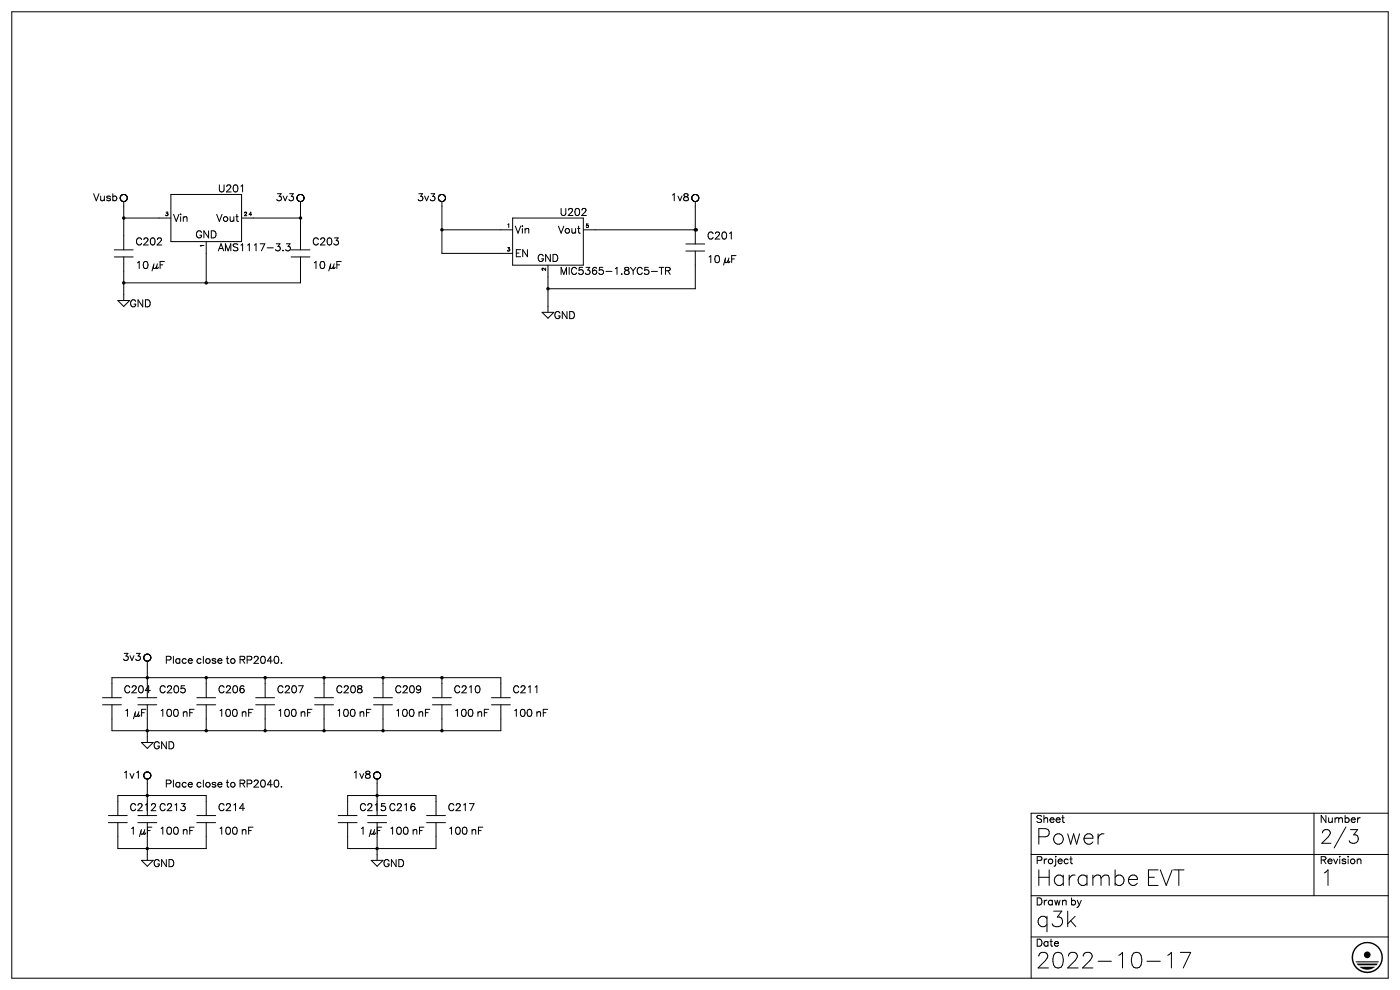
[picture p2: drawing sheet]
<svg xmlns="http://www.w3.org/2000/svg" width="297mm" height="210mm" viewBox="0 0 297 210" stroke-linecap="round" stroke-linejoin="round" font-family="sans-serif">
<g fill="none" stroke="#000" stroke-width=".21">
<path d="M2.5 2.5h292v205h-292zM24.2 53h4.1M24.2 54.5h4.1M25.7 42.6h.2M25.9 42.6v.1M25.9 42.7h.1M26 42.7h.1M26 41.3l-.3 .1M26 41.3h.1M26.1 42.7h.1M26.1 41.3h-.1M26.1 41.3h.1"/>
<path d="M26.2 42.7h.1M26.2 41.3h-.1M26.2 42.7v.1M26.2 41.3h.1M26.2 46.3h10.1M26.2 42.8v10.2M26.2 54.5v9.2M26.3 42.7l-.1 .1M26.3 41.3h.1M26.3 42.7h.1M26.4 42.7h-.1M26.4 41.3h.1"/>
<path d="M26.4 42.7h.1M26.5 42.7h-.1M26.5 41.3h.1M26.5 42.7h.1M26.5 41.3l.2 .1M26.6 42.7h-.1M26.6 42.6v.1M26.7 41.4h.1M26.8 41.4v.1M26.8 41.5h.1M26.8 41.5l.1 .1M26.9 41.6h.1"/>
<path d="M26.9 42.4l-.3 .2M26.9 42.4h.1M26.9 41.6v.1M26.9 42.3v.1M26.9 41.7h.1M27 42.3h-.1M27 41.7v.2M27 42.2v.1M27 42.1v.1M27 42.1h.1M27 41.9v.1M27 42v.1"/>
<path d="M27 42h.1M36.3 41.3h15v9.9h-15zM43.8 51.2v8.8M51.3 46.3h12.5M61.7 53h4.1M61.7 54.5h4.1M63.2 42.6h.2M63.3 41.4h-.1M63.4 42.6v.1M63.4 42.7h.1M63.5 42.7h.1M63.5 41.3l-.2 .1"/>
<path d="M63.5 41.3h.1M63.6 42.7h.1M63.6 41.3h-.1M63.6 41.3h.1M63.7 42.7h.1M63.7 41.3h-.1M63.7 42.7l.1 .1M63.7 41.3h.1M63.8 42.8v10.2M63.8 54.5v5.5h-37.6M63.8 42.7v.1M63.8 41.3h.1"/>
<path d="M63.8 42.7h.1M63.9 42.7h-.1M63.9 41.3h.1M63.9 42.7h.1M64 42.7h-.1M64 41.3h.1M64 42.7h.1M64 41.3l.3 .2M64.1 42.7h-.1M64.1 42.6v.1M64.3 42.6h-.2M64.3 42.5v.1"/>
<path d="M64.3 41.5h.1M64.3 41.5l.1 .1M64.4 41.6h.1M64.4 42.4l-.1 .1M64.4 42.4h.1M64.4 41.6v.1M64.4 42.3v.1M64.4 41.7h.1M64.5 42.3h-.1M64.5 41.7v.1M64.5 41.8h.1M64.5 42.2v.1"/>
<path d="M64.5 41.8v.1M64.5 42.1v.1M64.5 42.1h.1M64.5 41.9v.1M64.5 42v.1M64.5 42h.1M93.2 42.6h.1M93.3 42.6h.1M93.3 41.4h-.1M93.3 41.4h.1M93.4 42.6v.1M93.4 41.4h-.1"/>
<path d="M93.4 42.7h.1M93.4 41.3v.1M93.5 42.7h.1M93.5 41.3h-.1M93.5 41.3h.1M93.6 41.3h-.1M93.6 42.7h.1M93.6 41.3h.1M93.7 42.7v.1M93.7 41.3h-.1M93.7 42.8v11h15.1M93.7 48.7h15.1"/>
<path d="M93.7 41.3h.1M93.8 42.7l-.1 .1M93.8 41.3h.1M93.9 42.7h-.1M93.9 41.3h.1M93.9 42.7h.1M93.9 41.3h.2M94 42.7h-.1M94 42.7h.1M94.1 41.3h.1M94.1 41.3l.1 .1M94.2 41.4h.1"/>
<path d="M94.3 41.4v.1M94.3 41.5h.1M94.3 41.5l.1 .1M94.4 42.4l-.4 .3M94.4 41.6h.1M94.4 42.4h.1M94.4 41.6v.1M94.4 42.3v.1M94.4 41.7h.1M94.5 42.3h-.1M94.5 41.7v.1M94.5 41.8h.1"/>
<path d="M94.5 41.8v.1M94.5 42.1v.2M94.5 41.9v.1M94.5 42v.1M94.5 42h.1M108.8 46.3h14.9v9.9h-14.9zM116.3 56.2v10.1M123.7 48.7h23.8M141.7 57.4l.5 .8M142 56.8l.2 .2-.2 .4M145.5 51.7h4M145.5 53.2h4"/>
<path d="M147 42.6h.1M147 41.4h.1M147.1 42.6v.1M147.1 42.7h.1M147.2 42.7h.1M147.2 41.3l-.2 .1M147.2 41.3h.1M147.3 42.7h.1M147.3 41.3h-.1M147.4 42.7h.1M147.4 41.3h-.1M147.4 41.3h.1"/>
<path d="M147.5 42.7v.1M147.5 41.3h.1M147.5 41.3h-.1M147.5 42.8v8.9M147.5 53.2v8h-31.2M147.6 42.7l-.1 .1M147.6 41.3h.1M147.6 42.7h.1M147.7 41.3h.1M147.8 42.7h-.2M147.8 41.3h.1M147.8 42.7h.1"/>
<path d="M147.8 41.3l.1 .1M147.9 42.7h-.1M147.9 42.6v.1M147.9 42.6h.1M147.9 41.4h.1M148 42.6h-.1M148 41.4l.2 .3M148 42.6h.1M148 42.5v.1M148.1 42.5h-.1M148.1 42.5h.1M148.1 42.4v.1"/>
<path d="M148.1 42.4h.1M148.2 42.3l-.1 .1M148.2 41.7h.1M148.2 42.3h.1M148.2 41.7v.1M148.2 41.8h.1M148.2 42.2v.1M148.2 41.8v.1M148.2 42.1v.1M148.2 42.1h.1M148.2 41.9v.1M148.2 42v.1"/>
<path d="M148.2 42h.1M25 63.7h2.5l-1.3 1.3zM115 66.3h2.5l-1.2 1.2zM30.8 138.9h-.1M30.8 138.9h.1M30.9 138.8l-.1 .1M30.9 138.8h.1M31 138.8h-.1M31 138.8h.1M31.2 138.8h-.2M31.3 138.7v.1M31.3 138.7l-.1 .1"/>
<path d="M31.3 138.8h.1M31.4 138.8h.1M31.5 138.8h.1M31.6 138.8v.1M31.6 138.9h.1M31.7 138.9h.1M31.8 138.9v.1M31.8 139h.1M31.8 139l.1 .1M31.9 139.1h.1M31.9 139.9l-.3 .3M31.9 139.9h.1"/>
<path d="M31.9 139.1v.1M31.9 139.8v.1M31.9 139.2h.1M31.9 139.8h.1M32 139.2v.1M32 139.7l-.1 .1M32 139.3v.1M32 139.7h.1M32 139.4h.1M32 139.6v.1M32 139.4v.1M32 139.6h.1"/>
<path d="M32 139.5h.1M32 139.5v.1M21.8 148h3.9M21.8 149.5h3.9M23.8 148v-4.2h82.4v4.2M23.8 149.5v5.5h82.4v-5.5M29.2 148h4.1M29.2 149.5h4.1M30 157.5h2.5l-1.2 1.2zM30.7 140.1h.1M30.8 140.1h.1M30.8 140.1l.1 .1"/>
<path d="M30.9 140.2h.1M30.9 140.2h.2M31.1 140.2h.1M31.2 140.2h.1M31.3 140.2v7.8M31.3 152.5v5M31.3 140.2h.1M31.4 140.2h-.1M31.4 140.2h.1M31.5 140.2h-.1M31.5 140.2h.1M31.6 140.2h-.1"/>
<path d="M41.7 148h4M41.7 149.5h4M43.8 143.8v4.2M43.8 149.5v5.5M54.3 148h3.9M54.3 149.5h3.9M56.3 143.8v4.2M56.3 149.5v5.5M66.8 148h3.9M66.8 149.5h3.9M68.8 143.8v4.2M68.8 149.5v5.5"/>
<path d="M79.3 148h3.9M79.3 149.5h3.9M81.3 143.8v4.2M81.3 149.5v5.5M91.8 148h3.9M91.8 149.5h3.9M93.7 143.8v4.2M93.7 149.5v5.5M104.3 148h3.9M104.3 149.5h3.9M23 173h4M23 174.5h4"/>
<path d="M25 173v-4.2h18.8v4.2M25 174.5v5.5h18.8v-5.5M29.2 173h4.1M29.2 174.5h4.1M30.5 164.5h.1M30.5 164.5v.1M30.5 164.4v.1M30.5 164.6h.1M30.5 164.4h.1M30.5 164.6v.1M30.5 164.3v.1M30.5 164.7v.1"/>
<path d="M30.5 164.3h.1M30.5 164.8l.3 .3M30.6 164.2l-.1 .1M30.6 164.2h.1M30.6 164.1v.1M30.6 164.1h.1M30.7 164l-.1 .1M30.7 164h.1M30.7 163.9v.1M30.8 163.9h-.1M30.8 165.1h.1M30.8 163.9h.1"/>
<path d="M30.8 165.1l.1 .1M30.9 165.2h.1M30.9 163.8l-.1 .1M30.9 163.8h.1M31 165.2h.1M31 165.2h.2M31.1 163.8h-.2M31.1 163.8h.1M31.2 165.2l.1 .1M31.2 163.8h-.1M31.3 165.3v7.7M31.3 177.5v5"/>
<path d="M31.3 163.8h.1M31.3 163.8h-.1M31.3 165.2v.1M31.4 165.2h-.1M31.4 163.8h.1M31.4 165.2h.1M31.5 165.2h-.1M31.5 163.8h.1M31.6 163.8l.3 .3M31.6 165.2h-.1M31.6 165.1v.1M31.7 165.1h-.1"/>
<path d="M31.7 165.1h.1M31.8 165.1h-.1M31.8 165v.1M31.8 165h.1M31.9 164.9l-.1 .1M31.9 164.9h.1M31.9 164.1h.1M31.9 164.1v.1M31.9 164.8v.1M31.9 164.2h.1M31.9 164.2l.1 .1M32 164.8h-.1"/>
<path d="M32 164.7v.1M32 164.3h.1M32 164.3v.1M32 164.6v.1M32 164.6h.1M32 164.4h.1M32 164.4v.1M32 164.5v.1M32 164.5h.1M41.7 173h4M41.7 174.5h4M71.8 173h3.9"/>
<path d="M71.8 174.5h3.9M73.7 173v-4.2h18.8v4.2M73.7 174.5v5.5h18.8v-5.5M78 173h4M78 174.5h4M79.5 165.1l.1 .1M79.5 163.9h.1M79.6 163.9h-.1M79.6 163.9h.1M79.6 165.2h.1M79.6 163.8v.1M79.7 165.2h.1"/>
<path d="M79.7 163.8h-.1M79.7 163.8h.1M79.8 165.2h.1M79.8 163.8h-.1M79.9 165.2h.1M79.9 163.8h-.1M79.9 163.8h.1M80 165.2v.1M80 163.8h-.1M80 165.3v7.7M80 177.5v5M80 163.8h.1"/>
<path d="M80.1 165.2l-.1 .1M80.1 163.8h.1M80.1 165.2h.1M80.2 165.2h-.1M80.2 163.8h.1M80.3 165.2h-.1M80.3 163.8h.1M80.3 163.8l.1 .1M80.4 163.9h.1M80.4 163.9l.3 .3M80.4 165.1l-.1 .1M80.5 165.1h-.1"/>
<path d="M80.5 165.1h.1M80.5 165v.1M80.6 165h-.1M80.6 165h.1M80.6 164.9v.1M80.6 164.9h.1M80.7 164.9h-.1M80.7 164.8v.1M80.7 164.2h.1M80.7 164.2v.1M80.7 164.8h.1M80.7 164.7v.1"/>
<path d="M80.7 164.3h.1M80.7 164.3v.1M80.7 164.6v.1M80.7 164.6h.1M80.7 164.4h.1M80.7 164.4l.1 .1M80.7 164.5v.1M80.8 164.5h-.1M90.5 173h4M90.5 174.5h4M278.7 172.5v17.5M286.5 176h1.5l-.8 1.1"/>
<path d="M287.9 177.2a1 1 0 0 1-.2 1.5M294.5 172.5h-75.7v35M30 182.5h2.5l-1.2 1.3zM78.7 182.5h2.6l-1.3 1.3zM218.8 190h75.7M218.8 181.3h75.7M218.8 198.7h75.7M248 202.5l.5-.5v3.3M250.4 202h2.2l-1.6 3.3"/>
</g>
<g fill="#000">
<path d="M287.7 200.8a3.3 3.3 0 0 1 2.4-1v.3a3 3 0 0 0-2.7 4.3 3 3 0 0 0 5 .5 3 3 0 0 0-1.7-4.8h-.6v-.3a3.3 3.3 0 0 1 3.2 4.2 3.3 3.3 0 0 1-4.9 2 3.3 3.3 0 0 1-.7-5.2zM288.4 205.1h3.3a2.59 2.59 0 0 1-3.3 0zM287.8 204.4h4.5l-.3 .4h-3.9zM287.6 203.9h4.9l-.1 .2h-4.7z"/>
<circle cx="147.5" cy="48.7" r=".38"/>
<circle cx="290.1" cy="202.5" r=".71"/>
</g>
<g fill="none" stroke="#000" stroke-width=".75">
<path d="M26.2 46.2v.1M26.2 60h.1M43.8 60h.1M63.8 46.2v.1M93.7 48.7h.1M116.3 61.2h.1M31.3 143.7v.1M31.3 155h.1M43.8 143.7v.1M43.8 155h.1M56.3 143.7v.1M56.3 155h.1"/>
<path d="M68.8 143.7v.1M68.8 155h.1M81.3 143.7v.1M81.3 155h.1M93.7 143.7v.1M93.7 155h.1M31.3 168.7v.1M31.3 180h.1M80 168.7v.1M80 180h.1"/>
</g>
<g font-size="5.3">
<text x="219.8" y="179.1">Power</text>
<text x="219.8" y="187.9">Harambe EVT</text>
<text x="280" y="187.9">1</text>
<text x="219.8" y="196.6">q3k</text>
<text x="219.8" y="205.4">2022-10-17</text>
</g>
<text font-size="4.6" x="280" y="178.9">2/3</text>
<g font-size="2.4">
<text x="46.2" y="40.7">U201</text>
<text x="19.5" y="42.6">Vusb</text>
<text x="36.7" y="47">Vin</text>
<text x="45.8" y="47">Vout</text>
<text x="58.6" y="42.6">3v3</text>
<text x="88.6" y="42.6">3v3</text>
<text x="118.7" y="45.8">U202</text>
<text x="142.4" y="42.6">1v8</text>
<text x="28.8" y="52">C202</text>
<text x="41.1" y="50.5">GND</text>
<text x="46.2" y="53.3">AMS1117-3.3</text>
<text x="66.2" y="52">C203</text>
<text x="109.2" y="49.5">Vin</text>
<text x="118.3" y="49.5">Vout</text>
<text x="150" y="50.8">C201</text>
<text x="28.8" y="57">10 µF</text>
<text x="66.2" y="57">10 µF</text>
<text x="109.2" y="54.5">EN</text>
<text x="113.6" y="55.5">GND</text>
<text x="118.7" y="58.2">MIC5365-1.8YC5-TR</text>
<text x="150" y="55.7">10 µF</text>
<text x="27.5" y="65.1">GND</text>
<text x="117.5" y="67.6">GND</text>
<text x="26.1" y="140.1">3v3</text>
<text x="35" y="140.8">Place close to RP2040.</text>
<text x="26.2" y="147">C204</text>
<text x="33.7" y="147">C205</text>
<text x="46.2" y="147">C206</text>
<text x="58.7" y="147">C207</text>
<text x="71.3" y="147">C208</text>
<text x="83.8" y="147">C209</text>
<text x="96.3" y="147">C210</text>
<text x="108.8" y="147">C211</text>
<text x="26.2" y="152">1 µF</text>
<text x="33.7" y="152">100 nF</text>
<text x="46.2" y="152">100 nF</text>
<text x="58.7" y="152">100 nF</text>
<text x="71.3" y="152">100 nF</text>
<text x="83.8" y="152">100 nF</text>
<text x="96.3" y="152">100 nF</text>
<text x="108.8" y="152">100 nF</text>
<text x="32.5" y="158.9">GND</text>
<text x="26.1" y="165.1">1v1</text>
<text x="35" y="167">Place close to RP2040.</text>
<text x="74.9" y="165.1">1v8</text>
<text x="27.5" y="172">C212 C213</text>
<text x="46.2" y="172">C214</text>
<text x="76.3" y="172">C215 C216</text>
<text x="95" y="172">C217</text>
<text x="27.5" y="177">1 µF 100 nF</text>
<text x="46.2" y="177">100 nF</text>
<text x="76.3" y="177">1 µF 100 nF</text>
<text x="95" y="177">100 nF</text>
<text x="219.8" y="174.5">Sheet</text>
<text x="280" y="174.5">Number</text>
<text x="32.5" y="183.9">GND</text>
<text x="81.2" y="183.9">GND</text>
<text x="219.8" y="183.2">Project</text>
<text x="280" y="183.2">Revision</text>
<text x="219.8" y="192">Drawn by</text>
<text x="219.8" y="200.7">Date</text>
</g>
<g font-size="1.2">
<text x="35.1" y="45.7">3</text>
<text x="51.8" y="45.7">2 4</text>
<text x="43.3" y="52.4" transform="rotate(-90 43.3 52.4)">1</text>
<text x="107.6" y="53.2">3</text>
<text x="107.6" y="48.2">1</text>
<text x="124.2" y="48.2">5</text>
<text x="115.7" y="57.4" transform="rotate(-90 115.7 57.4)">2</text>
</g>
</svg>
